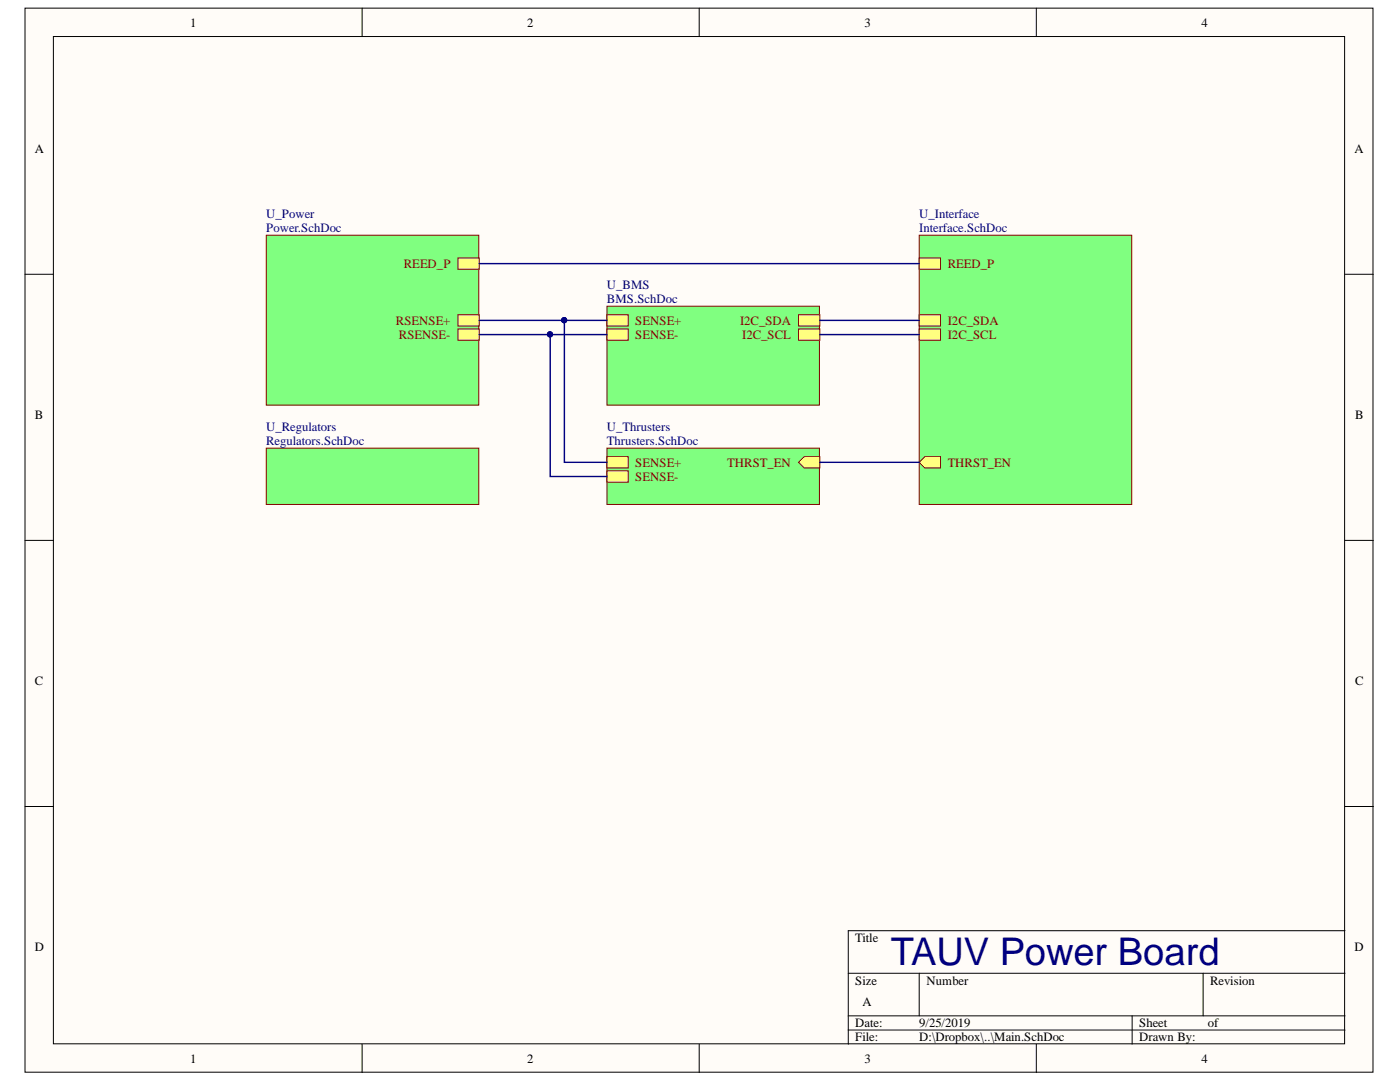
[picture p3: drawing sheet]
<svg xmlns="http://www.w3.org/2000/svg" width="279mm" height="216mm" viewBox="0 0 279 216" stroke-linecap="round" stroke-linejoin="round" font-family="sans-serif">
<g fill="#fffcf8" stroke="#000" stroke-width=".2">
<path d="M5 1.6h269v212.3h-269z"/>
<path d="M10.7 7.3h257.6v201h-257.6z"/>
</g>
<g fill="none" stroke="#000" stroke-width=".2">
<path d="M72.3 1.6v5.7M139.5 1.6v5.7M206.8 1.6v5.7M5 54.7h5.7M268.4 54.7h5.7M5 107.8h5.7M268.4 107.8h5.7M5 160.9h5.7M268.4 160.9h5.7M169.3 194.2h99.1M183.4 194.2v8.5M240.1 194.2v8.5"/>
<path d="M268.4 185.7h-99.1v22.7M72.3 208.4v5.6M139.5 208.4v5.6M169.3 202.7h99.1M169.3 205.5h99.1M206.8 208.4v5.6M225.9 202.7v5.7"/>
</g>
<path d="M121.1 61.1h42.4v19.7h-42.4z" fill="#80ff80" stroke="#800000" stroke-width=".2"/>
<path d="M121.1 65.6h4.3v2.3h-4.3z" fill-rule="evenodd" fill="#ffff80"/>
<path d="M121.1 65.6h4.3v2.3h-4.3z" fill="none" stroke="#800000" stroke-width=".2"/>
<path d="M159.4 62.8h4.2v2.3h-4.2z" fill-rule="evenodd" fill="#ffff80"/>
<path d="M159.4 62.8h4.2v2.3h-4.2z" fill="none" stroke="#800000" stroke-width=".2"/>
<path d="M159.4 65.6h4.2v2.3h-4.2z" fill-rule="evenodd" fill="#ffff80"/>
<path d="M159.4 65.6h4.2v2.3h-4.2z" fill="none" stroke="#800000" stroke-width=".2"/>
<path d="M121.1 62.8h4.3v2.3h-4.3z" fill-rule="evenodd" fill="#ffff80"/>
<path d="M121.1 62.8h4.3v2.3h-4.3z" fill="none" stroke="#800000" stroke-width=".2"/>
<path d="M183.4 46.9h42.5v53.8h-42.5z" fill="#80ff80" stroke="#800000" stroke-width=".2"/>
<path d="M183.4 62.8h4.3v2.3h-4.3z" fill-rule="evenodd" fill="#ffff80"/>
<path d="M183.4 62.8h4.3v2.3h-4.3z" fill="none" stroke="#800000" stroke-width=".2"/>
<path d="M183.4 65.6h4.3v2.3h-4.3z" fill-rule="evenodd" fill="#ffff80"/>
<path d="M183.4 65.6h4.3v2.3h-4.3z" fill="none" stroke="#800000" stroke-width=".2"/>
<path d="M183.4 92.3l1.2-1.2h3.1v2.3h-3.1z" fill-rule="evenodd" fill="#ffff80"/>
<path d="M183.4 92.3l1.2-1.2h3.1v2.3h-3.1z" fill="none" stroke="#800000" stroke-width=".2"/>
<path d="M183.4 51.5h4.3v2.2h-4.3z" fill-rule="evenodd" fill="#ffff80"/>
<path d="M183.4 51.5h4.3v2.2h-4.3z" fill="none" stroke="#800000" stroke-width=".2"/>
<path d="M53.1 46.9h42.5v33.9h-42.5z" fill="#80ff80" stroke="#800000" stroke-width=".2"/>
<path d="M91.4 65.6h4.2v2.3h-4.2z" fill-rule="evenodd" fill="#ffff80"/>
<path d="M91.4 65.6h4.2v2.3h-4.2z" fill="none" stroke="#800000" stroke-width=".2"/>
<path d="M91.4 62.8h4.2v2.3h-4.2z" fill-rule="evenodd" fill="#ffff80"/>
<path d="M91.4 62.8h4.2v2.3h-4.2z" fill="none" stroke="#800000" stroke-width=".2"/>
<path d="M91.4 51.5h4.2v2.2h-4.2z" fill-rule="evenodd" fill="#ffff80"/>
<path d="M91.4 51.5h4.2v2.2h-4.2z" fill="none" stroke="#800000" stroke-width=".2"/>
<g fill="#80ff80" stroke="#800000" stroke-width=".2">
<path d="M53.1 89.4h42.5v11.3h-42.5z"/>
<path d="M121.1 89.4h42.4v11.3h-42.4z"/>
</g>
<path d="M121.1 93.9h4.3v2.3h-4.3z" fill-rule="evenodd" fill="#ffff80"/>
<path d="M121.1 93.9h4.3v2.3h-4.3z" fill="none" stroke="#800000" stroke-width=".2"/>
<path d="M159.4 92.3l1.1-1.2h3.1v2.3h-3.1z" fill-rule="evenodd" fill="#ffff80"/>
<path d="M159.4 92.3l1.1-1.2h3.1v2.3h-3.1z" fill="none" stroke="#800000" stroke-width=".2"/>
<path d="M121.1 91.1h4.3v2.3h-4.3z" fill-rule="evenodd" fill="#ffff80"/>
<path d="M121.1 91.1h4.3v2.3h-4.3z" fill="none" stroke="#800000" stroke-width=".2"/>
<path d="M95.6 52.6h87.8M95.6 66.8h25.5M95.6 63.9h17M109.8 66.8v28.3h11.3M121.1 63.9h-8.5v28.4h8.5M163.6 66.8h19.8M163.6 63.9h19.8M163.6 92.3h19.8" fill="none" stroke="#000080" stroke-width=".28"/>
<g fill="#000080" stroke="#000080" stroke-width=".2">
<circle cx="109.8" cy="66.7" r=".52"/>
<circle cx="112.6" cy="63.9" r=".52"/>
</g>
<text font-size="7.6" fill="#000080" x="177.8" y="192.6">TAUV Power Board</text>
<g font-size="2.5">
<text x="38" y="5.3">1</text>
<text x="105.2" y="5.3">2</text>
<text x="172.6" y="5.3">3</text>
<text x="239.8" y="5.3">4</text>
<text x="6.9" y="30.4">A</text>
<text x="270.3" y="30.4">A</text>
<text x="6.9" y="83.5">B</text>
<text x="270.4" y="83.5">B</text>
<text x="6.9" y="136.7">C</text>
<text x="270.4" y="136.7">C</text>
<text x="6.9" y="189.8">D</text>
<text x="170.7" y="188">Title</text>
<text x="270.3" y="189.8">D</text>
<text x="170.7" y="196.5">Size</text>
<text x="184.9" y="196.5">Number</text>
<text x="241.5" y="196.5">Revision</text>
<text x="172.1" y="200.8">A</text>
<text x="170.7" y="205">Date:</text>
<text x="170.7" y="207.8">File:</text>
<text x="183.5" y="205">9/25/2019</text>
<text x="183.5" y="207.8">D:\Dropbox\..\Main.SchDoc</text>
<text x="227.4" y="205">Sheet</text>
<text x="227.4" y="207.8">Drawn By:</text>
<text x="241.1" y="205">of</text>
<text x="38" y="212.1">1</text>
<text x="105.2" y="212.1">2</text>
<text x="172.6" y="212.1">3</text>
<text x="239.8" y="212.1">4</text>
</g>
<g font-size="2.5" fill="#000080">
<text x="53.1" y="43.6">U_Power</text>
<text x="53.1" y="46.3">Power.SchDoc</text>
<text x="183.5" y="43.6">U_Interface</text>
<text x="183.5" y="46.3">Interface.SchDoc</text>
<text x="121.1" y="57.7">U_BMS</text>
<text x="121.1" y="60.5">BMS.SchDoc</text>
<text x="53.1" y="86">U_Regulators</text>
<text x="53.1" y="88.9">Regulators.SchDoc</text>
<text x="121.1" y="86">U_Thrusters</text>
<text x="121.1" y="88.9">Thrusters.SchDoc</text>
</g>
<g font-size="2.5" fill="#800000">
<text x="80.6" y="53.4">REED_P</text>
<text x="189.1" y="53.4">REED_P</text>
<text x="79" y="64.8">RSENSE+</text>
<text x="126.8" y="64.8">SENSE+</text>
<text x="147.7" y="64.8">I2C_SDA</text>
<text x="189.1" y="64.8">I2C_SDA</text>
<text x="79.6" y="67.7">RSENSE-</text>
<text x="126.8" y="67.7">SENSE-</text>
<text x="148.1" y="67.7">I2C_SCL</text>
<text x="189.1" y="67.7">I2C_SCL</text>
<text x="126.8" y="96">SENSE-</text>
<text x="126.8" y="93.1">SENSE+</text>
<text x="145.1" y="93.1">THRST_EN</text>
<text x="189.1" y="93.1">THRST_EN</text>
</g>
</svg>
